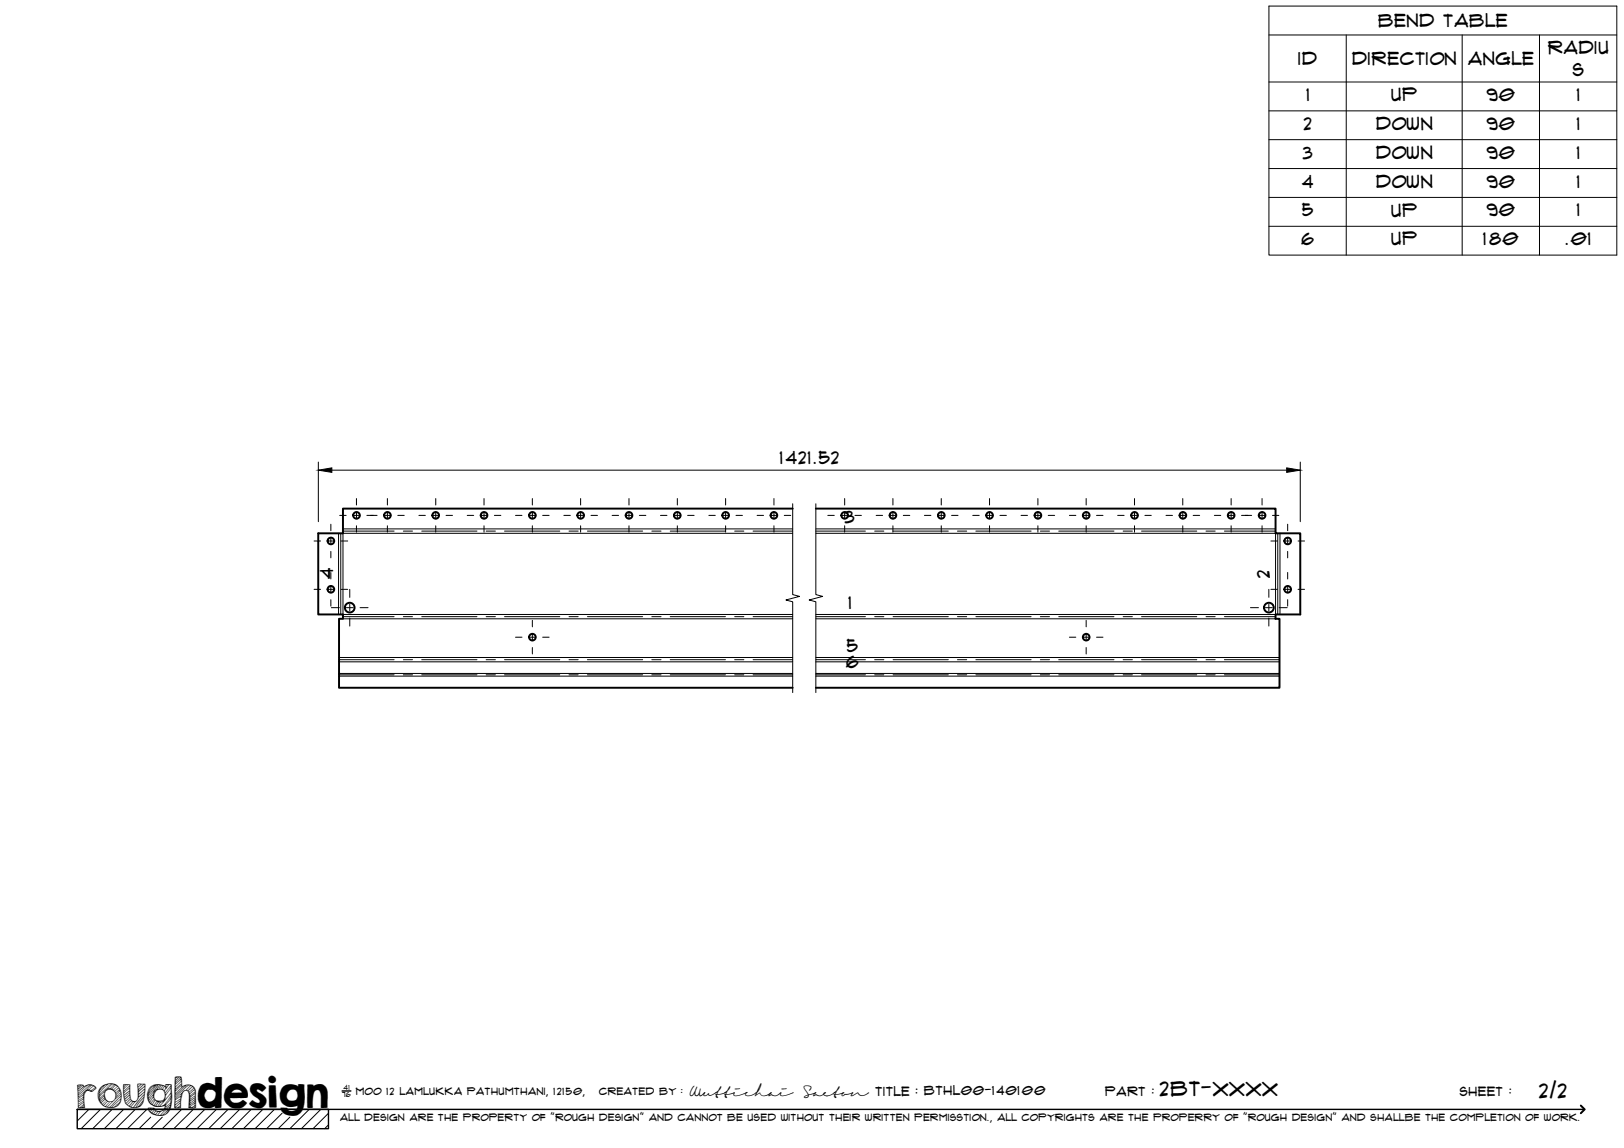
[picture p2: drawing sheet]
<svg xmlns="http://www.w3.org/2000/svg" width="420mm" height="297mm" viewBox="0 0 420 297" stroke-linecap="round" stroke-linejoin="round" font-family="sans-serif">
<!-- layer: Visible -->
<g fill="none" stroke="#000" stroke-width=".51">
<path d="M205.1 131.6h-116.4v6.4h-6.4v21h6.4v1.1h-1v17.9h117.4M211.1 131.6h118.9v6.4h6.4v21h-6.4v1.1h1v17.9h-119.9"/>
<circle cx="85.6" cy="140" r=".86"/>
<circle cx="92.2" cy="133.3" r=".86"/>
<circle cx="100.2" cy="133.3" r=".86"/>
<circle cx="112.7" cy="133.3" r=".86"/>
<circle cx="125.2" cy="133.3" r=".86"/>
<circle cx="137.7" cy="133.3" r=".86"/>
<circle cx="150.2" cy="133.3" r=".86"/>
<circle cx="162.7" cy="133.3" r=".86"/>
<circle cx="175.2" cy="133.3" r=".86"/>
<circle cx="187.7" cy="133.3" r=".86"/>
<circle cx="200.2" cy="133.3" r=".86"/>
<circle cx="218.5" cy="133.3" r=".86"/>
<circle cx="231" cy="133.3" r=".86"/>
<circle cx="243.5" cy="133.3" r=".86"/>
<circle cx="256" cy="133.3" r=".86"/>
<circle cx="268.5" cy="133.3" r=".86"/>
<circle cx="281" cy="133.3" r=".86"/>
<circle cx="293.5" cy="133.3" r=".86"/>
<circle cx="306" cy="133.3" r=".86"/>
<circle cx="318.5" cy="133.3" r=".86"/>
<circle cx="326.5" cy="133.3" r=".86"/>
<circle cx="333.2" cy="140" r=".86"/>
<circle cx="85.6" cy="152.5" r=".86"/>
<circle cx="90.5" cy="157.2" r="1.26"/>
<circle cx="328.3" cy="157.2" r="1.26"/>
<circle cx="333.2" cy="152.5" r=".86"/>
<circle cx="137.7" cy="164.9" r=".86"/>
<circle cx="281" cy="164.9" r=".86"/>
</g>
<!-- layer: Bend Center -->
<g fill="none" stroke="#000" stroke-width=".26">
<path d="M88.2 138v21M88.7 137.4h13.3M104.4 137.4h2.3M109.1 137.4h14.3M125.8 137.4h2.4M130.5 137.4h14.3M147.2 137.4h2.4M152 137.4h14.3M168.6 137.4h2.4M173.4 137.4h14.3M190.1 137.4h2.3M194.8 137.4h10.3"/>
<path d="M211.1 137.4h12.8M226.3 137.4h2.4M231.1 137.4h14.2M247.7 137.4h2.4M252.5 137.4h14.3M269.2 137.4h2.3M273.9 137.4h14.3M290.6 137.4h2.4M295.3 137.4h14.3M312 137.4h2.4M316.8 137.4h13.2M330.6 138v21"/>
<path d="M88.7 159.6h13.3M104.4 159.6h2.3M109.1 159.6h14.3M125.8 159.6h2.4M130.5 159.6h14.3M147.2 159.6h2.4M152 159.6h14.3M168.6 159.6h2.4M173.4 159.6h14.3M190.1 159.6h2.3M194.8 159.6h10.3M211.1 159.6h12.8"/>
<path d="M226.3 159.6h2.4M231.1 159.6h14.2M247.7 159.6h2.4M252.5 159.6h14.3M269.2 159.6h2.3M273.9 159.6h14.3M290.6 159.6h2.4M295.3 159.6h14.3M312 159.6h2.4M316.8 159.6h13.2M87.7 170.7h14.3M87.7 174.6h14.3"/>
<path d="M104.4 170.7h2.3M104.4 174.6h2.3M109.1 170.7h14.3M109.1 174.6h14.3M125.8 170.7h2.4M125.8 174.6h2.4M130.5 170.7h14.3M130.5 174.6h14.3M147.2 170.7h2.4M147.2 174.6h2.4M152 170.7h14.3M152 174.6h14.3"/>
<path d="M168.6 170.7h2.4M168.6 174.6h2.4M173.4 170.7h14.3M173.4 174.6h14.3M190.1 170.7h2.3M190.1 174.6h2.3M194.8 170.7h10.3M194.8 174.6h10.3M211.1 170.7h12.8M211.1 174.6h12.8M226.3 170.7h2.4M226.3 174.6h2.4"/>
<path d="M231.1 170.7h14.2M231.1 174.6h14.2M247.7 170.7h2.4M247.7 174.6h2.4M252.5 170.7h14.3M252.5 174.6h14.3M269.2 170.7h2.3M269.2 174.6h2.3M273.9 170.7h14.3M273.9 174.6h14.3M290.6 170.7h2.4M290.6 174.6h2.4"/>
<path d="M295.3 170.7h14.3M295.3 174.6h14.3M312 170.7h2.4M312 174.6h2.4M316.8 170.7h14.2M316.8 174.6h14.2"/>
</g>
<!-- layer: Visible Narrow -->
<g fill="none" stroke="#000" stroke-width=".26">
<path d="M87.6 138v21M88.7 136.8h116.4M205.1 138h-116.4v21h116.4M211.1 138h118.9v21h-118.9M211.1 136.8h118.9M331.2 138v21M87.7 170.1h117.4M87.7 174.9h117.4M87.7 174.3h117.4M87.7 171.2h117.4M88.7 160.1h116.4M211.1 160.1h118.9"/>
<path d="M211.1 170.1h119.9M211.1 174.9h119.9M211.1 174.3h119.9M211.1 171.2h119.9"/>
</g>
<!-- layer: TitleBlock -->
<path d="M20 287h65v5h-65zM20 287h390M88.5 282.3h2.3" fill="none" stroke="#000" stroke-width=".36"/>
<path d="M409 286.1l1 .9-1 1" fill="none" stroke="#000" stroke-width=".51"/>
<g fill="none" stroke="#000" stroke-width=".26">
<path d="M23 287l-3 3.1M26 287l-5 5M29 287l-5 5M32 287l-5 5M35 287l-5 5M38 287l-5 5M39 289.1l-3 2.9M42 289.1l-3 2.9M47 287l-5 5M50 287l-5 5M53 287l-5 5M56 287l-5 5"/>
<path d="M59 287l-5 5M62 287l-5 5M65 287l-5 5M68 287l-5 5M71 287l-5 5M73 288l-4 4M75 289.1l-3 2.9M80 287l-5 5M83 287l-5 5M85 288l-4 4M85 291l-1 1"/>
</g>
<!-- layer: Smart Centers -->
<g fill="none" stroke="#000" stroke-width=".26">
<path d="M81.3 140h1.6M84.7 140h1.8M85.6 135.6v1.7M85.6 139.1v1.8M87.9 133.4h1.7M88.3 140h1.7M91.3 133.4h1.8M92.2 129v1.7M92.2 132.5v1.7M92.2 136v1.7M94.9 133.4h2.7M99.3 133.4h1.8"/>
<path d="M100.2 129v1.7M100.2 132.5v1.7M100.2 136v1.7M102.9 133.4h1.7M108.4 133.4h1.6M111.8 133.4h1.8M112.7 129v1.7M112.7 132.5v1.7M112.7 136v1.7M115.4 133.4h1.7M120.9 133.4h1.7M124.3 133.4h1.8"/>
<path d="M125.2 129v1.7M125.2 132.5v1.7M125.2 136v1.7M127.9 133.4h1.7M133.4 133.4h1.6M136.8 133.4h1.8M137.7 129v1.7M137.7 132.5v1.7M137.7 136v1.7M140.4 133.4h1.7M145.9 133.4h1.7M149.3 133.4h1.8"/>
<path d="M150.2 129v1.7M150.2 132.5v1.7M150.2 136v1.7M152.9 133.4h1.7M158.4 133.4h1.6M161.8 133.4h1.8M162.7 129v1.7M162.7 132.5v1.7M162.7 136v1.7M165.4 133.4h1.7M170.9 133.4h1.7M174.3 133.4h1.8"/>
<path d="M175.2 129v1.7M175.2 132.5v1.7M175.2 136v1.7M177.9 133.4h1.7M183.4 133.4h1.7M186.8 133.4h1.8M187.7 129v1.7M187.7 132.5v1.7M187.7 136v1.7M190.4 133.4h1.7M195.9 133.4h1.6M199.3 133.4h1.8"/>
<path d="M200.2 129v1.7M200.2 132.5v1.7M200.2 136v1.7M202.9 133.4h1.7M214.2 133.4h1.6M217.6 133.4h1.8M218.5 129v1.7M218.5 132.5v1.7M218.5 136v1.7M221.2 133.4h1.7M226.7 133.4h1.6M230.1 133.4h1.8"/>
<path d="M231 129v1.7M231 132.5v1.7M231 136v1.7M233.7 133.4h1.7M239.2 133.4h1.6M242.6 133.4h1.8M243.5 129v1.7M243.5 132.5v1.7M243.5 136v1.7M246.2 133.4h1.7M251.7 133.4h1.6M255.1 133.4h1.8"/>
<path d="M256 129v1.7M256 132.5v1.7M256 136v1.7M258.7 133.4h1.7M264.2 133.4h1.6M267.6 133.4h1.8M268.5 129v1.7M268.5 132.5v1.7M268.5 136v1.7M271.2 133.4h1.7M276.7 133.4h1.6M280.1 133.4h1.8"/>
<path d="M281 129v1.7M281 132.5v1.7M281 136v1.7M283.7 133.4h1.7M289.2 133.4h1.6M292.6 133.4h1.8M293.5 129v1.7M293.5 132.5v1.7M293.5 136v1.7M296.2 133.4h1.7M301.7 133.4h1.6M305.1 133.4h1.8"/>
<path d="M306 129v1.7M306 132.5v1.7M306 136v1.7M308.7 133.4h1.7M314.2 133.4h1.6M317.6 133.4h1.8M318.5 129v1.7M318.5 132.5v1.7M318.5 136v1.7M321.2 133.4h2.6M325.6 133.4h1.8M326.5 129v1.7"/>
<path d="M326.5 132.5v1.7M326.5 136v1.7M328.8 140h1.7M329.2 133.4h1.7M332.3 140h1.7M333.1 135.6v1.7M333.1 139.1v1.8M335.8 140h1.7M81.3 152.5h1.6M84.7 152.5h1.8M85.6 142.7v1.6M85.6 148.1v1.7"/>
<path d="M85.6 151.6v1.8M85.6 155.2v1.6M85.7 157.2h2.1M88.3 152.5h1.7M89.6 157.2h1.8M90.5 152.5v2.1M90.5 156.3v1.8M90.5 159.9v2.1M93.2 157.2h2M323.5 157.2h2.1M327.4 157.2h1.8M328.3 152.5v2.1"/>
<path d="M328.3 156.3v1.8M328.3 159.9v2.1M328.8 152.5h1.7M330.9 157.2h2.1M332.3 152.5h1.7M333.1 142.7v1.6M333.1 148.1v1.7M333.1 151.6v1.8M333.1 155.2v1.6M335.8 152.5h1.7M133.4 164.9h1.6M136.8 164.9h1.8"/>
<path d="M137.7 160.5v1.7M137.7 164v1.8M137.7 167.5v1.7M140.4 164.9h1.7M276.7 164.9h1.6M280.1 164.9h1.8M281 160.5v1.7M281 164v1.8M281 167.5v1.7M283.7 164.9h1.7"/>
</g>
<!-- layer: Bend Tables -->
<path d="M328.3 1.6h90v64.4h-90zM328.3 9h90M348.3 9v57M378.3 9v57M398.3 9v57M328.3 21.2h90M328.3 28.7h90M328.3 36.1h90M328.3 43.6h90M328.3 51.1h90M328.3 58.6h90" fill="none" stroke="#000" stroke-width=".26"/>
<!-- layer: FD_Dimensions -->
<path d="M82.4 119.6v15.4M336.4 119.6v15.4M85.9 121.7h247" fill="none" stroke="#000" stroke-width=".26"/>
<path d="M82.4 121.7l3.5-.6v1.1zM332.9 121.1l3.5 .6-3.5 .5z" fill="#000" stroke="#000" stroke-width=".26"/>
<!-- layer: Break Lines -->
<path d="M205.1 130.4v23.4l1.7 .5-3.5 .9 1.8 .5v23.5M211.1 130.4v23.4l1.7 .5-3.5 .9 1.8 .5v23.5" fill="none" stroke="#000" stroke-width=".26"/>
<text font-size="9.7" x="19.9" y="286.8">roughdesign</text>
<g font-size="5.3">
<text x="300.1" y="283.6">2BT-XXXX</text>
<text x="398.2" y="284">2/2</text>
</g>
<g font-size="4.6">
<text x="356.6" y="7">Bend Table</text>
<text x="335.9" y="16.9">ID</text>
<text x="349.8" y="16.8">Direction</text>
<text x="379.8" y="16.9">Angle</text>
<text x="400.5" y="13.9">Radiu</text>
<text x="406.9" y="19.8">s</text>
<text x="338" y="26.1">1</text>
<text x="360" y="26.2">Up</text>
<text x="384.6" y="26.1">90</text>
<text x="408" y="26.1">1</text>
<text x="337.3" y="33.6">2</text>
<text x="356" y="33.6">Down</text>
<text x="384.6" y="33.6">90</text>
<text x="408" y="33.6">1</text>
<text x="337.1" y="41">3</text>
<text x="356" y="41.1">Down</text>
<text x="384.6" y="41">90</text>
<text x="408" y="41">1</text>
<text x="336.9" y="48.5">4</text>
<text x="356" y="48.5">Down</text>
<text x="384.6" y="48.5">90</text>
<text x="408" y="48.5">1</text>
<text x="336.9" y="56">5</text>
<text x="360" y="56">Up</text>
<text x="384.6" y="56">90</text>
<text x="408" y="56">1</text>
<text x="336.7" y="63.4">6</text>
<text x="360" y="63.5">Up</text>
<text x="383.7" y="63.4">180</text>
<text x="405.1" y="63.4">.01</text>
<text x="201.7" y="120.2">1421.52</text>
<text x="218.6" y="135.3">3</text>
<text x="86.2" y="149.9" transform="rotate(-90 86.2 149.9)">4</text>
<text x="328.5" y="149.5" transform="rotate(-90 328.5 149.5)">2</text>
<text x="219.5" y="157.6">1</text>
<text x="218.9" y="172.8">6</text>
<text x="219.1" y="168.7">5</text>
</g>
<g font-size="3.4">
<text x="178.3" y="283.5">Wuttichai</text>
<text x="208.1" y="283.5">Saeton title : BTHL00-140100</text>
</g>
<g font-size="3.3">
<text x="286" y="283.5">Part :</text>
<text x="377.7" y="283.5">sheet :</text>
</g>
<g font-size="2.7">
<text x="92.1" y="283.3">moo 12 Lamlukka pathumthani, 12150,</text>
<text x="155" y="283.3">created by :</text>
</g>
<text font-size="2.6" x="88" y="290.1">all design are the property of &quot;rough design&quot; and cannot be used without their written permisstion., all copyrights are the properry of &quot;rough design&quot; and shallbe the completion of work.</text>
<g font-size="1.9">
<text x="88.5" y="283.9">76</text>
<text x="88.9" y="282.1">41</text>
</g>
</svg>
